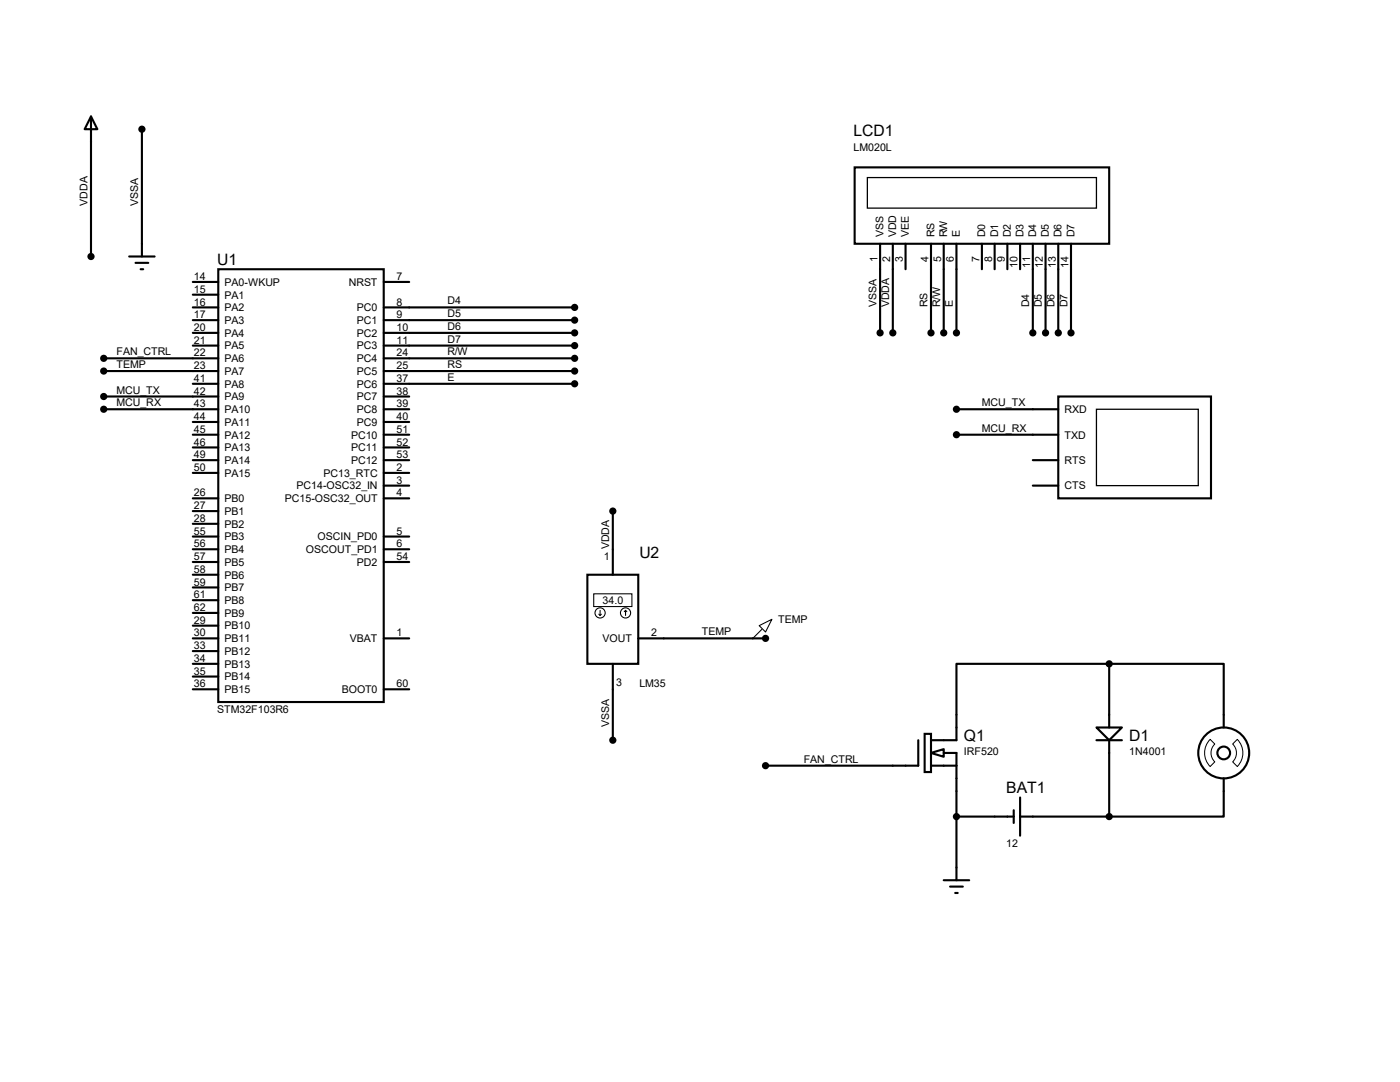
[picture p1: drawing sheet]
<svg xmlns="http://www.w3.org/2000/svg" width="279mm" height="216mm" viewBox="0 0 279 216" stroke-linecap="round" stroke-linejoin="round" font-family="sans-serif">
<g fill="none" stroke="#000" stroke-width=".42">
<path d="M18.2 23.2l1.2 2.6h-2.5zM18.2 23.2v28M28.3 25.8v25.4M170.6 33.4h50.8v15.2h-50.8zM25.8 51.2h5.1M27.1 52.5h2.5M28.1 53.7h.5M38.5 56.3h5.1M38.5 58.8h5.1M43.6 53.7h33v86.4h-33zM76.6 56.3h5.1M175.6 48.6v17.8"/>
<path d="M178.2 48.6v17.8M180.7 48.6v5.1M185.8 48.6v17.8M188.3 48.6v17.8M190.9 48.6v17.8M196 48.6v5.1M198.5 48.6v5.1M201 48.6v5.1M203.6 48.6v5.1M206.1 48.6v17.8M208.7 48.6v17.8M211.2 48.6v17.8"/>
<path d="M213.7 48.6v17.8M20.7 71.5h22.9M20.7 74h22.9M20.7 79.1h22.9M38.5 61.3h5.1M38.5 63.9h5.1M38.5 66.4h5.1M38.5 69h5.1M38.5 76.6h5.1M76.6 61.3h38.1M76.6 63.9h38.1M76.6 66.4h38.1"/>
<path d="M76.6 69h38.1M76.6 71.5h38.1M76.6 74h38.1M76.6 76.6h38.1M76.6 79.1h5.1M211.2 79.1h30.5v20.3h-30.5zM20.7 81.7h22.9M38.5 86.7h5.1M38.5 99.4h5.1M38.5 89.3h5.1M38.5 84.2h5.1M38.5 91.8h5.1"/>
<path d="M38.5 94.4h5.1M76.6 81.7h5.1M76.6 86.7h5.1M76.6 99.4h5.1M76.6 89.3h5.1M76.6 84.2h5.1M76.6 91.8h5.1M76.6 94.4h5.1M76.6 96.9h5.1M190.9 81.7h20.3M190.9 86.7h20.3M206.1 91.8h5.1"/>
<path d="M206.1 96.9h5.1M38.5 107.1h5.1M38.5 109.6h5.1M38.5 119.8h5.1M38.5 102h5.1M38.5 104.5h5.1M38.5 112.1h5.1M38.5 114.7h5.1M38.5 117.2h5.1M76.6 107.1h5.1M76.6 109.6h5.1M76.6 112.1h5.1"/>
<path d="M117.2 114.7h10.2v17.8h-10.2zM122.3 102v12.7M38.5 127.4h5.1M38.5 137.5h5.1M38.5 122.3h5.1M38.5 124.8h5.1M38.5 129.9h5.1M38.5 132.5h5.1M38.5 135h5.1M76.6 127.4h5.1M76.6 137.5h5.1M122.3 132.5v15.2"/>
<path d="M127.4 127.4h25.4M221.4 132.5h-30.5v15.2h-5.1M221.4 132.5h22.8v12.7M221.4 132.5v12.7M183.3 147.7v5.1h-30.5M184.5 146.4h1.3v7.7h-1.3zM185.8 150.2l2.5-.7v1.5zM185.8 152.8h5.1M188.3 150.2h2.6v25.4M203.6 159.1v7.7M218.8 145.2h5.1l-2.5 2.5zM218.8 147.7h5.1"/>
<path d="M221.4 147.7v15.2M244.2 155.3v7.6h-22.8M188.3 175.6h5.1M189.6 176.9h2.6M190.6 178.2h.5M190.9 162.9h11.4M202.3 161.7v2.5M203.6 162.9h17.8"/>
<circle cx="244.2" cy="150.2" r="5.1"/>
<circle cx="244.2" cy="150.2" r="1.27"/>
</g>
<path d="M185.7 57.3v2M91.4 69h2M241.5 147.5l.9 1a2.46 2.46 0 0 0 0 3.5l-.9 1a3.9 3.9 0 0 1 0-5.5zM246.9 147.5a3.9 3.9 0 0 1 0 5.5l-.9-1a2.46 2.46 0 0 0 0-3.5z" fill="none" stroke="#000" stroke-width=".2"/>
<g fill="#000" stroke="#000" stroke-width=".42">
<circle cx="28.3" cy="25.8" r=".51"/>
<circle cx="18.2" cy="51.2" r=".51"/>
<circle cx="20.7" cy="71.5" r=".51"/>
<circle cx="20.7" cy="74" r=".51"/>
<circle cx="20.7" cy="79.1" r=".51"/>
<circle cx="114.7" cy="63.9" r=".51"/>
<circle cx="114.7" cy="76.6" r=".51"/>
<circle cx="114.7" cy="74" r=".51"/>
<circle cx="114.7" cy="66.4" r=".51"/>
<circle cx="114.7" cy="71.5" r=".51"/>
<circle cx="114.7" cy="69" r=".51"/>
<circle cx="114.7" cy="61.3" r=".51"/>
<circle cx="175.6" cy="66.4" r=".51"/>
<circle cx="178.2" cy="66.4" r=".51"/>
<circle cx="185.8" cy="66.4" r=".51"/>
<circle cx="188.3" cy="66.4" r=".51"/>
<circle cx="190.9" cy="66.4" r=".51"/>
<circle cx="206.1" cy="66.4" r=".51"/>
<circle cx="208.7" cy="66.4" r=".51"/>
<circle cx="211.2" cy="66.4" r=".51"/>
<circle cx="213.7" cy="66.4" r=".51"/>
<circle cx="20.7" cy="81.7" r=".51"/>
<circle cx="190.9" cy="81.7" r=".51"/>
<circle cx="190.9" cy="86.7" r=".51"/>
<circle cx="122.3" cy="102" r=".51"/>
<circle cx="152.8" cy="127.4" r=".51"/>
<circle cx="221.4" cy="132.5" r=".51"/>
<circle cx="122.3" cy="147.7" r=".51"/>
<circle cx="152.8" cy="152.8" r=".51"/>
<circle cx="190.9" cy="162.9" r=".51"/>
<circle cx="221.4" cy="162.9" r=".51"/>
</g>
<g fill="none" stroke="#000" stroke-width=".21">
<path d="M118.5 118.5h7.6v2.5h-7.6zM119.5 122.6l.3 .2M119.8 121.8v1M120 122.6l-.2 .2M124.8 121.8l-.2 .2M124.8 121.8l.3 .2M124.8 121.8v1M151.5 124.8l2.6-1.2-1.3 2.5zM152 125.6l-1.8 1.8"/>
<circle cx="119.8" cy="122.3" r="1.02"/>
<circle cx="124.8" cy="122.3" r="1.02"/>
</g>
<path d="M173.1 35.4h45.7v6.1h-45.7zM218.8 81.7h20.3v15.2h-20.3z" fill="none" stroke="#000" stroke-width=".25"/>
<g font-size="3.1">
<text x="170.3" y="27.1">LCD1</text>
<text x="43.3" y="52.8">U1</text>
<text x="127.6" y="111.3">U2</text>
<text x="192.4" y="147.8">Q1</text>
<text x="225.4" y="147.8">D1</text>
<text x="200.8" y="158.2">BAT1</text>
</g>
<g font-size="2.1">
<text x="170.3" y="30.1">LM020L</text>
<text x="17.4" y="41" transform="rotate(-90 17.4 41)">VDDA</text>
<text x="27.6" y="41" transform="rotate(-90 27.6 41)">VSSA</text>
<text x="176.3" y="47.4" transform="rotate(-90 176.3 47.4)">VSS</text>
<text x="178.9" y="47.4" transform="rotate(-90 178.9 47.4)">VDD</text>
<text x="181.4" y="47.4" transform="rotate(-90 181.4 47.4)">VEE</text>
<text x="186.5" y="47.4" transform="rotate(-90 186.5 47.4)">RS</text>
<text x="189" y="47.4" transform="rotate(-90 189 47.4)">RW</text>
<text x="191.6" y="47.4" transform="rotate(-90 191.6 47.4)">E</text>
<text x="196.6" y="47.4" transform="rotate(-90 196.6 47.4)">D0</text>
<text x="199.2" y="47.4" transform="rotate(-90 199.2 47.4)">D1</text>
<text x="201.7" y="47.4" transform="rotate(-90 201.7 47.4)">D2</text>
<text x="204.3" y="47.4" transform="rotate(-90 204.3 47.4)">D3</text>
<text x="206.8" y="47.4" transform="rotate(-90 206.8 47.4)">D4</text>
<text x="209.3" y="47.4" transform="rotate(-90 209.3 47.4)">D5</text>
<text x="211.9" y="47.4" transform="rotate(-90 211.9 47.4)">D6</text>
<text x="214.4" y="47.4" transform="rotate(-90 214.4 47.4)">D7</text>
<text x="175.1" y="52.4" transform="rotate(-90 175.1 52.4)">1</text>
<text x="177.7" y="52.4" transform="rotate(-90 177.7 52.4)">2</text>
<text x="180.2" y="52.4" transform="rotate(-90 180.2 52.4)">3</text>
<text x="185.3" y="52.4" transform="rotate(-90 185.3 52.4)">4</text>
<text x="187.8" y="52.4" transform="rotate(-90 187.8 52.4)">5</text>
<text x="190.4" y="52.4" transform="rotate(-90 190.4 52.4)">6</text>
<text x="195.5" y="52.4" transform="rotate(-90 195.5 52.4)">7</text>
<text x="198" y="52.4" transform="rotate(-90 198 52.4)">8</text>
<text x="200.5" y="52.4" transform="rotate(-90 200.5 52.4)">9</text>
<text x="203.1" y="53.5" transform="rotate(-90 203.1 53.5)">10</text>
<text x="205.6" y="53.4" transform="rotate(-90 205.6 53.4)">11</text>
<text x="208.2" y="53.5" transform="rotate(-90 208.2 53.5)">12</text>
<text x="210.7" y="53.5" transform="rotate(-90 210.7 53.5)">13</text>
<text x="213.2" y="53.5" transform="rotate(-90 213.2 53.5)">14</text>
<text x="38.7" y="55.9">14</text>
<text x="38.7" y="58.4">15</text>
<text x="44.8" y="57">PA0-WKUP</text>
<text x="44.8" y="59.6">PA1</text>
<text x="69.6" y="57">NRST</text>
<text x="79.1" y="55.9">7</text>
<text x="38.7" y="61">16</text>
<text x="38.7" y="63.5">17</text>
<text x="44.8" y="62.1">PA2</text>
<text x="44.8" y="64.6">PA3</text>
<text x="71.2" y="64.6">PC1</text>
<text x="71.2" y="62.1">PC0</text>
<text x="79.1" y="63.5">9</text>
<text x="79.1" y="61">8</text>
<text x="89.3" y="60.7">D4</text>
<text x="89.3" y="63.3">D5</text>
<text x="89.3" y="65.8">D6</text>
<text x="174.9" y="61.3" transform="rotate(-90 174.9 61.3)">VSSA</text>
<text x="177.5" y="61.3" transform="rotate(-90 177.5 61.3)">VDDA</text>
<text x="185.1" y="61.3" transform="rotate(-90 185.1 61.3)">RS</text>
<text x="187.6" y="61.3" transform="rotate(-90 187.6 61.3)">R/W</text>
<text x="190.2" y="61.3" transform="rotate(-90 190.2 61.3)">E</text>
<text x="205.4" y="61.3" transform="rotate(-90 205.4 61.3)">D4</text>
<text x="207.9" y="61.3" transform="rotate(-90 207.9 61.3)">D5</text>
<text x="210.5" y="61.3" transform="rotate(-90 210.5 61.3)">D6</text>
<text x="213" y="61.3" transform="rotate(-90 213 61.3)">D7</text>
<text x="23.2" y="70.9">FAN_CTRL</text>
<text x="38.7" y="66">20</text>
<text x="38.7" y="68.6">21</text>
<text x="38.7" y="71.1">22</text>
<text x="44.8" y="67.2">PA4</text>
<text x="44.8" y="69.7">PA5</text>
<text x="71.2" y="67.2">PC2</text>
<text x="71.2" y="69.7">PC3</text>
<text x="79.1" y="66">10</text>
<text x="79.1" y="71.1">24</text>
<text x="79.1" y="68.6">11</text>
<text x="89.3" y="68.4">D7</text>
<text x="89.3" y="70.9">R/W</text>
<text x="23.2" y="73.4">TEMP</text>
<text x="38.7" y="73.7">23</text>
<text x="38.7" y="76.2">41</text>
<text x="44.8" y="72.3">PA6</text>
<text x="44.8" y="74.8">PA7</text>
<text x="44.8" y="77.3">PA8</text>
<text x="71.2" y="72.3">PC4</text>
<text x="71.2" y="74.8">PC5</text>
<text x="71.2" y="77.3">PC6</text>
<text x="79.1" y="73.7">25</text>
<text x="79.1" y="76.2">37</text>
<text x="89.3" y="73.4">RS</text>
<text x="89.3" y="76">E</text>
<text x="23.2" y="78.5">MCU_TX</text>
<text x="23.2" y="81.1">MCU_RX</text>
<text x="38.7" y="78.7">42</text>
<text x="38.7" y="81.3">43</text>
<text x="38.7" y="83.8">44</text>
<text x="44.8" y="79.9">PA9</text>
<text x="44.8" y="82.4">PA10</text>
<text x="71.2" y="79.9">PC7</text>
<text x="71.2" y="82.4">PC8</text>
<text x="79.1" y="78.7">38</text>
<text x="79.1" y="81.3">39</text>
<text x="79.1" y="83.8">40</text>
<text x="196" y="81.1">MCU_TX</text>
<text x="212.5" y="82.4">RXD</text>
<text x="38.7" y="86.4">45</text>
<text x="38.7" y="88.9">46</text>
<text x="44.8" y="85">PA11</text>
<text x="44.8" y="87.5">PA12</text>
<text x="70.1" y="87.5">PC10</text>
<text x="71.2" y="85">PC9</text>
<text x="79.1" y="86.4">51</text>
<text x="79.1" y="88.9">52</text>
<text x="196" y="86.1">MCU_RX</text>
<text x="212.5" y="87.5">TXD</text>
<text x="38.7" y="91.4">49</text>
<text x="38.7" y="94">50</text>
<text x="44.8" y="90">PA13</text>
<text x="44.8" y="92.6">PA14</text>
<text x="44.8" y="95.1">PA15</text>
<text x="64.6" y="95.1">PC13_RTC</text>
<text x="70.1" y="90">PC11</text>
<text x="70.1" y="92.6">PC12</text>
<text x="79.1" y="91.4">53</text>
<text x="79.1" y="94">2</text>
<text x="212.5" y="92.6">RTS</text>
<text x="38.7" y="99.1">26</text>
<text x="38.7" y="101.6">27</text>
<text x="44.8" y="100.2">PB0</text>
<text x="56.9" y="100.2">PC15-OSC32_OUT</text>
<text x="59.2" y="97.7">PC14-OSC32_IN</text>
<text x="79.1" y="96.5">3</text>
<text x="79.1" y="99.1">4</text>
<text x="212.5" y="97.7">CTS</text>
<text x="38.7" y="104.1">28</text>
<text x="38.7" y="106.7">55</text>
<text x="44.8" y="102.7">PB1</text>
<text x="44.8" y="105.3">PB2</text>
<text x="44.8" y="107.8">PB3</text>
<text x="63.4" y="107.8">OSCIN_PD0</text>
<text x="79.1" y="106.7">5</text>
<text x="38.7" y="109.2">56</text>
<text x="38.7" y="111.8">57</text>
<text x="44.8" y="110.4">PB4</text>
<text x="44.8" y="112.9">PB5</text>
<text x="61" y="110.4">OSCOUT_PD1</text>
<text x="71.2" y="112.9">PD2</text>
<text x="79.1" y="109.2">6</text>
<text x="79.1" y="111.8">54</text>
<text x="120.5" y="111.8">1</text>
<text x="121.6" y="109.6" transform="rotate(-90 121.6 109.6)">VDDA</text>
<text x="38.7" y="119.4">61</text>
<text x="38.7" y="114.3">58</text>
<text x="38.7" y="116.8">59</text>
<text x="44.8" y="115.4">PB6</text>
<text x="44.8" y="118">PB7</text>
<text x="38.7" y="121.9">62</text>
<text x="38.7" y="124.5">29</text>
<text x="44.8" y="120.5">PB8</text>
<text x="44.8" y="123.1">PB9</text>
<text x="44.8" y="125.6">PB10</text>
<text x="120.3" y="120.5">34.0</text>
<text x="155.3" y="124.3">TEMP</text>
<text x="38.7" y="127">30</text>
<text x="38.7" y="129.5">33</text>
<text x="44.8" y="128.1">PB11</text>
<text x="44.8" y="130.7">PB12</text>
<text x="69.8" y="128.1">VBAT</text>
<text x="79.1" y="127">1</text>
<text x="120.3" y="128.1">VOUT</text>
<text x="129.9" y="127">2</text>
<text x="140.1" y="126.8">TEMP</text>
<text x="38.7" y="132.1">34</text>
<text x="38.7" y="134.6">35</text>
<text x="38.7" y="137.2">36</text>
<text x="44.8" y="133.2">PB13</text>
<text x="44.8" y="135.8">PB14</text>
<text x="79.1" y="137.2">60</text>
<text x="122.9" y="136.9">3</text>
<text x="127.6" y="137.2">LM35</text>
<text x="43.3" y="142.2">STM32F103R6</text>
<text x="44.8" y="138.3">PB15</text>
<text x="68.2" y="138.3">BOOT0</text>
<text x="121.6" y="145.2" transform="rotate(-90 121.6 145.2)">VSSA</text>
<text x="160.4" y="152.2">FAN_CTRL</text>
<text x="192.4" y="150.7">IRF520</text>
<text x="225.4" y="150.7">1N4001</text>
<text x="200.8" y="168.9">12</text>
</g>
</svg>
